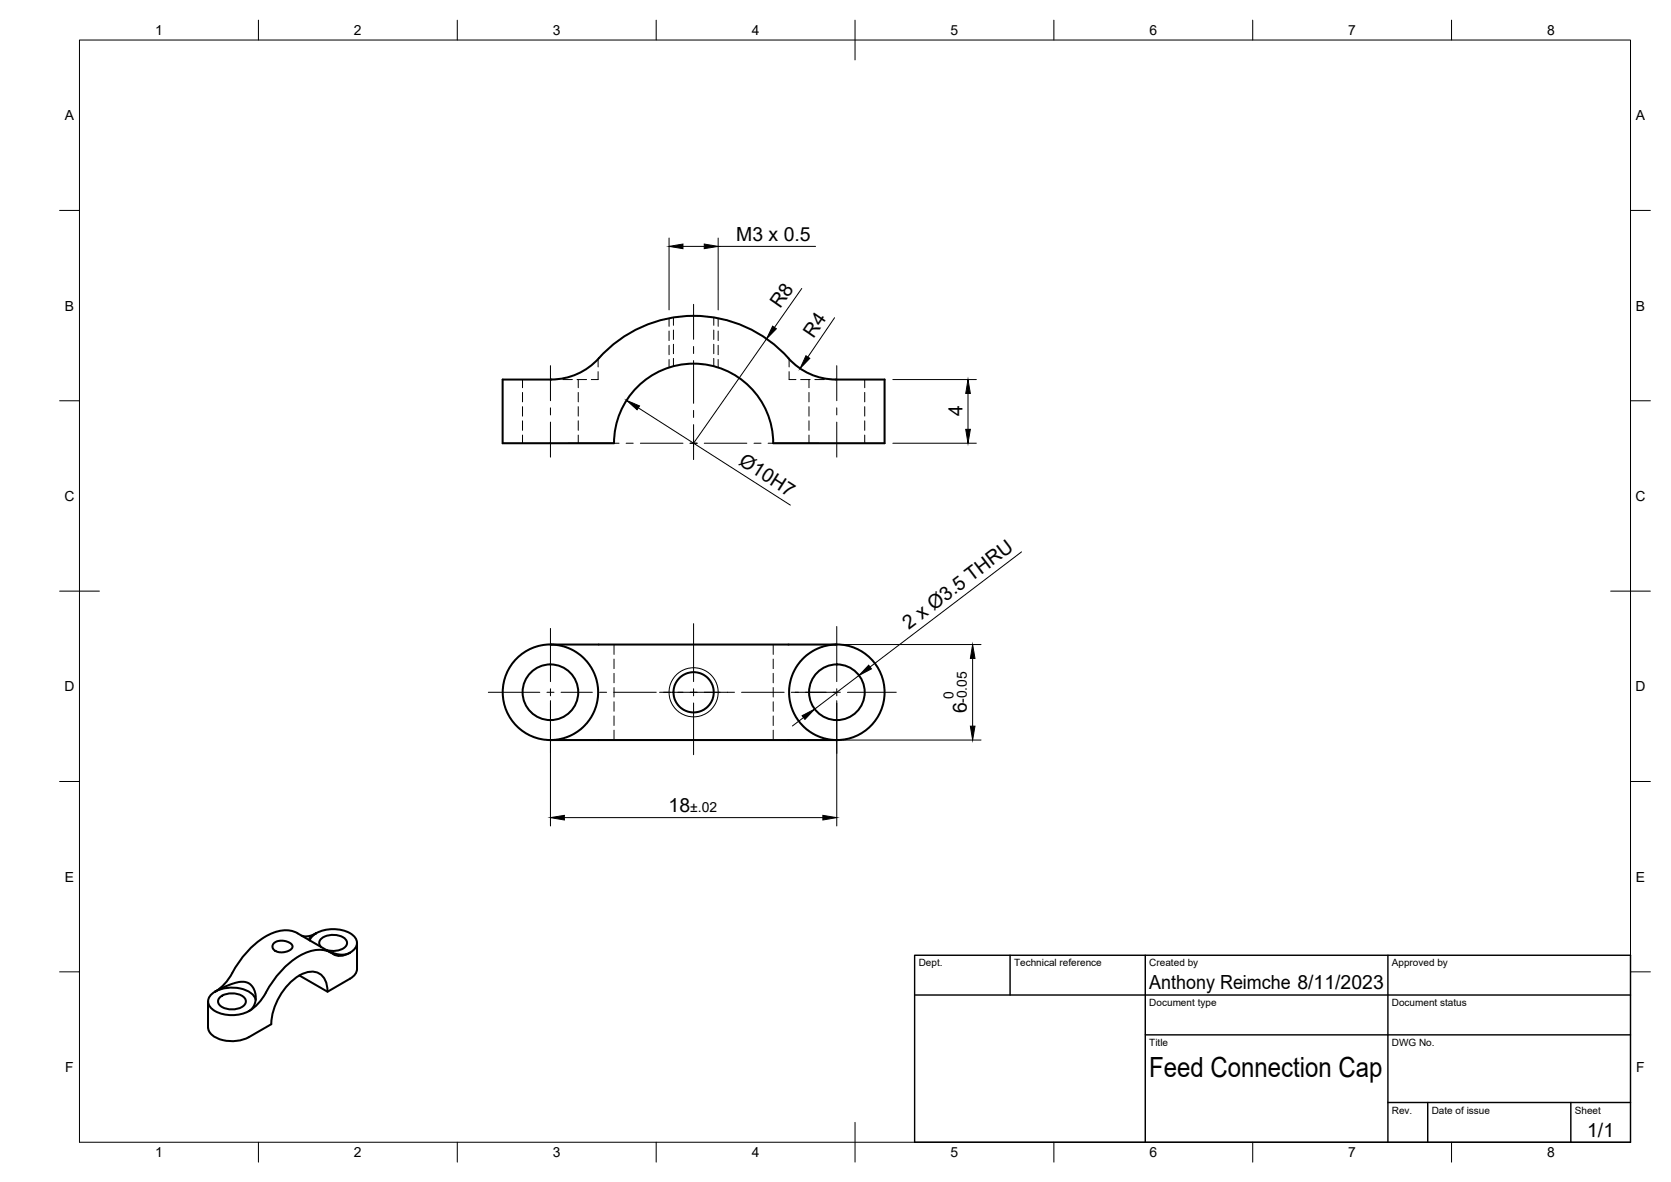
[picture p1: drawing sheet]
<svg xmlns="http://www.w3.org/2000/svg" width="420mm" height="297mm" viewBox="0 0 420 297" stroke-linecap="round" stroke-linejoin="round" font-family="sans-serif">
<!-- layer: Hidden -->
<g fill="none" stroke="#000" stroke-width=".25">
<path d="M169.3 79.8v2M179.5 79.8v2M131.4 95.4v2M131.4 98.6v2.4M138.6 95.4h1.7M141.5 95.4h2.4M145.1 95.4h2.4M145.4 95.4v2M145.4 98.6v2.4M150.4 93.4v2h-1.7M150.4 90.2v2M169.3 82.9v2.4"/>
<path d="M169.3 86.5v2.4M169.3 90.1v1.9M179.5 82.9v2.4M179.5 86.5v2.4M179.5 90.1v1.9M198.4 93.4v2h1.7M198.4 90.2v2M201.3 95.4h2.4M203.4 95.4v2M203.4 98.6v2.4M204.9 95.4h2.4M208.5 95.4h1.7"/>
<path d="M217.4 95.4v2M217.4 98.6v2.4M131.4 102.2v2.4M131.4 105.8v2.3M131.4 109.3v2.1M145.4 102.2v2.4M145.4 105.8v2.3M145.4 109.3v2.1M203.4 102.2v2.4M203.4 105.8v2.3M203.4 109.3v2.1M217.4 102.2v2.4"/>
<path d="M217.4 105.8v2.3M217.4 109.3v2.1M154.4 162v2.5M154.4 165.6v2.4M154.4 169.2v2.4M154.4 172.8v2.4M154.4 176.4v2.3M154.4 179.9v2.4M194.4 162v2.5M194.4 165.6v2.4M194.4 169.2v2.4M194.4 172.8v2.4"/>
<path d="M194.4 176.4v2.3M194.4 179.9v2.4M154.4 183.5v2.5M194.4 183.5v2.5"/>
</g>
<!-- layer: Visible -->
<g fill="none" stroke="#000" stroke-width=".51">
<path d="M126.4 95.4h8.1a22.3 22.3 0 0 0 11.7-1.9l2.7-1.9a39.8 39.8 0 0 1 10.9-8.7 32.1 32.1 0 0 1 39.2 8 16.9 16.9 0 0 0 13.4 4.5h10v16h-28a20 20 0 0 0-20-20 20 20 0 0 0-20 20h-28zM138.4 162h.2M138.4 162a12 12 0 0 0-12 12.1 12 12 0 0 0 12.2 11.9M138.6 162l3.1 .4 1.9 .7 1.3 .8a12 12 0 0 1 5 13.4 12 12 0 0 1-11.3 8.7M138.6 162h71.6M210.2 162l-3.1 .4-1.8 .7-1.4 .8a12 12 0 0 0-5 13.4 12 12 0 0 0 11.3 8.7M210.2 162h.2M210.4 162a12 12 0 0 1 12 12 12 12 0 0 1-12 12M138.6 186h71.6M210.2 186h.2M68.8 237.1l.8-.5 1.4-.2 1.3 .3 1 .5a1.02 1.02 0 0 1 .1 1.1 1.02 1.02 0 0 1-.9 .7l-1.6 .3-1.6-.3a1.2 1.2 0 0 1-.5-1.9zM79.4 234.6l-1.4 .9a.47 .47 0 0 0 0 .9"/>
<path d="M79.4 234.6a4.3 4.3 0 0 1-3.6 .5M79.4 234.6a9.1 9.1 0 0 1 9.3 .4 2.49 2.49 0 0 1 1 2.4 2.49 2.49 0 0 1-1.7 2l-.1 .1M79.4 234.6l-1.1 .9-.4 .8M80.7 238a1.56 1.56 0 0 1 .9-2.7 4.9 4.9 0 0 1 5.5 1.1 1.82 1.82 0 0 1-1.6 2.3l-2.1 .3-1.4-.3M82.2 238.8l1.9 .8 1.5 .3h1.1l1.2-.4M83.3 239.4l-8.5-4.9a8.2 8.2 0 0 0-8.3 1 24.8 24.8 0 0 0-8.5 9.8l-2.1 2.5-1.7 1.4a9.1 9.1 0 0 1 9.1 .5l.8 1 .2 .6M87.9 239.5a3.9 3.9 0 0 1-4.9-.2 8.7 8.7 0 0 0-8.6 1.5 24.4 24.4 0 0 0-7.6 8.7M89.8 237v6.5a3 3 0 0 1-1.8 2.4l-5.6 3.3-7.1-4.1M52.3 251.7v6.5a4.1 4.1 0 0 0 3.7 3.2 9.4 9.4 0 0 0 6.6-.8M54.1 249.2l2.8-1.4 2.5-.9 1.9-.2 1.1 .3 1.3 1.2 .4 1 .2 1.2-.1 1.4-.3 .9-.5 .8-.9 .6M54.1 249.2a2.58 2.58 0 0 0-1.8 2.4 2.58 2.58 0 0 0 1.8 2.5 9.4 9.4 0 0 0 8.5 0M55.3 250.6a4.9 4.9 0 0 1 6.3 .4 1.72 1.72 0 0 1-1.4 2.4 4.7 4.7 0 0 1-5.2-1.1 1.32 1.32 0 0 1 .3-1.7z"/>
<path d="M66.9 249.4a11.8 11.8 0 0 1-4.3 4.7M82.3 249.2a4.5 4.5 0 0 0-3.2-5 8.9 8.9 0 0 0-7.4 4.1 15.5 15.5 0 0 0-3.5 9.1l-5.7 3.3"/>
<circle cx="138.4" cy="174" r="7"/>
<circle cx="174.4" cy="174" r="5.1"/>
<circle cx="210.4" cy="174" r="7"/>
</g>
<!-- layer: Hidden Narrow -->
<path d="M168.2 80v2M180.6 80v2M168.2 83.2v2.4M168.2 86.8v2.3M168.2 90.3v2.1M180.6 83.2v2.4M180.6 86.8v2.3M180.6 90.3v2.1" fill="none" stroke="#000" stroke-width=".25"/>
<!-- layer: Visible Narrow -->
<circle cx="174.4" cy="174" r="6.2" fill="none" stroke="#000" stroke-width=".25"/>
<!-- layer: BORDER -->
<g fill="none" stroke="#000" stroke-width=".25">
<path d="M20 10.1h390v276.9h-390zM65 5.1v5M115 5.1v5M165 5.1v5M215 5.1v10M265 5.1v5M315 5.1v5M365 5.1v5M15 52.9h5M410 52.9h5M15 100.7h5M410 100.7h5"/>
<path d="M15 148.6h10M405 148.6h10M15 196.4h5M410 196.4h5M15 244.2h5M410 244.2h5M65 287v5M115 287v5M165 287v5M215 282.1v9.9M265 287v5M315 287v5"/>
<path d="M365 287v5"/>
</g>
<!-- layer: TITLEBLOCK -->
<path d="M230 240.1h180v46.9h-180zM230 250h180M254 240.1v9.9M288 240.1v46.9M349 240.1v46.9M288 260.1h122M349 277.1h61M359 277.1v9.9M395 277.1v9.9" fill="none" stroke="#000" stroke-width=".36"/>
<!-- layer: Smart Centers -->
<g fill="none" stroke="#000" stroke-width=".25">
<path d="M174.4 76.5v8.8M138.4 91.9v8.8M174.4 87.1v1.7M174.4 90.6v10.8M210.4 91.9v8.8M138.4 102.5v1.8M138.4 106.1v8.8M142.9 111.4h12.8M157.4 111.4h1.8M161 111.4h10.7M173.5 111.4h1.8M174.4 103.1v1.8"/>
<path d="M174.4 106.7v8.8M177.1 111.4h10.7M189.6 111.4h1.8M193.1 111.4h12.8M210.4 102.5v1.8M210.4 106.1v8.8M138.4 157.9v13.4M174.4 156.7v14.6M210.4 157.4v13.9M122.8 174h12.9M137.5 174h1.8M138.4 173.1v1.8"/>
<path d="M138.4 176.7v12.4M141.1 174h7.8M150.7 174h1.8M154.3 174h10.7M165.8 174h18.9M174.4 173.1v1.8M174.4 176.7v13M186.5 174h10.7M199 174h12.3M210.4 173.1v1.8M210.4 176.7v12.6M213.1 174h12.3"/>
</g>
<!-- layer: FD_Dimensions -->
<g fill="none" stroke="#000" stroke-width=".25">
<path d="M168.2 59.8v18.1M180.6 59.8v18.1M171.7 61.9h5.4M180.6 61.9h24.5M201.6 72.5l-6.9 9.8M209.8 79.8l-6.7 9.9M192.7 85.2l-18.3 26.2M224.5 95.4h21M243.4 98.9v9M160.5 102.5l38.2 24.4M224.5 111.4h21M256.9 138.7l-38.1 28.9"/>
<path d="M138.4 176.1v31.5M196.5 162h50.2M210.4 176.1v31.5M216 169.7l-11.2 8.5M244.6 165.5v17M196.5 186h50.2M202 180.3l-2.8 2.1M141.9 205.5h65"/>
</g>
<g fill="#000" stroke="#000" stroke-width=".25">
<path d="M168.2 61.9l3.5-.6v1.2zM177.1 61.3l3.5 .6-3.5 .6zM194.3 82l.9 .6-2.5 2.6zM202.6 89.4l1 .7-2.4 2.5zM243.4 95.4l.6 3.5h-1.2zM157.5 100.6l3.3 1.4-.6 1zM242.8 107.9h1.2l-.6 3.5zM201.7 179.9l3.1-1.7-2.4 2.6zM218.4 167.2l.7 .9-3.1 1.6zM244.6 162l.6 3.5h-1.2zM244 182.5h1.2l-.6 3.5zM138.4 205.5l3.5-.6v1.2z"/>
<path d="M206.9 204.9l3.5 .6-3.5 .6z"/>
</g>
<text font-size="7" x="289" y="270.6">Feed Connection Cap</text>
<g font-size="4.9">
<text x="185.1" y="60.5">M3 x 0.5</text>
<text x="196.1" y="77.8" transform="rotate(-55 196.1 77.8)">R8</text>
<text x="204.5" y="85.2" transform="rotate(-56 204.5 85.2)">R4</text>
<text x="242" y="104.7" transform="rotate(-90 242 104.7)">4</text>
<text x="185.5" y="116.7" transform="rotate(33 185.5 116.7)">Ø10H7</text>
<text x="228.5" y="158.3" transform="rotate(-37 228.5 158.3)">2 x Ø3.5 THRU</text>
<text x="243.1" y="179.3" transform="rotate(-90 243.1 179.3)">6</text>
<text x="168.1" y="204">18</text>
<text x="289" y="248.5">Anthony Reimche 8/11/2023</text>
<text x="399.1" y="285.7">1/1</text>
</g>
<g font-size="3.5">
<text x="39" y="8.8">1</text>
<text x="89" y="8.8">2</text>
<text x="139" y="8.8">3</text>
<text x="189" y="8.8">4</text>
<text x="239" y="8.8">5</text>
<text x="289" y="8.8">6</text>
<text x="339" y="8.8">7</text>
<text x="389" y="8.8">8</text>
<text x="16.3" y="30.2">A</text>
<text x="411.3" y="30.2">A</text>
<text x="16.3" y="78">B</text>
<text x="411.3" y="78">B</text>
<text x="16.2" y="125.9">C</text>
<text x="411.2" y="125.9">C</text>
<text x="16.2" y="173.7">D</text>
<text x="411.2" y="173.7">D</text>
<text x="239.7" y="175.6" transform="rotate(-90 239.7 175.6)">0</text>
<text x="243.1" y="176.7" transform="rotate(-90 243.1 176.7)">-0.05</text>
<text x="173.6" y="204">±.02</text>
<text x="16.3" y="221.6">E</text>
<text x="411.3" y="221.6">E</text>
<text x="16.4" y="269.4">F</text>
<text x="411.4" y="269.4">F</text>
<text x="39" y="290.8">1</text>
<text x="89" y="290.8">2</text>
<text x="139" y="290.8">3</text>
<text x="189" y="290.8">4</text>
<text x="239" y="290.8">5</text>
<text x="289" y="290.8">6</text>
<text x="339" y="290.8">7</text>
<text x="389" y="290.8">8</text>
</g>
<g font-size="2.5">
<text x="231" y="242.9">Dept.</text>
<text x="255" y="242.9">Technical reference</text>
<text x="289" y="242.9">Created by</text>
<text x="350" y="242.9">Approved by</text>
<text x="289" y="252.8">Document type</text>
<text x="350" y="252.8">Document status</text>
<text x="289" y="262.9">Title</text>
<text x="350" y="262.9">DWG No.</text>
<text x="350" y="279.9">Rev.</text>
<text x="360" y="279.9">Date of issue</text>
<text x="396" y="279.9">Sheet</text>
</g>
</svg>
